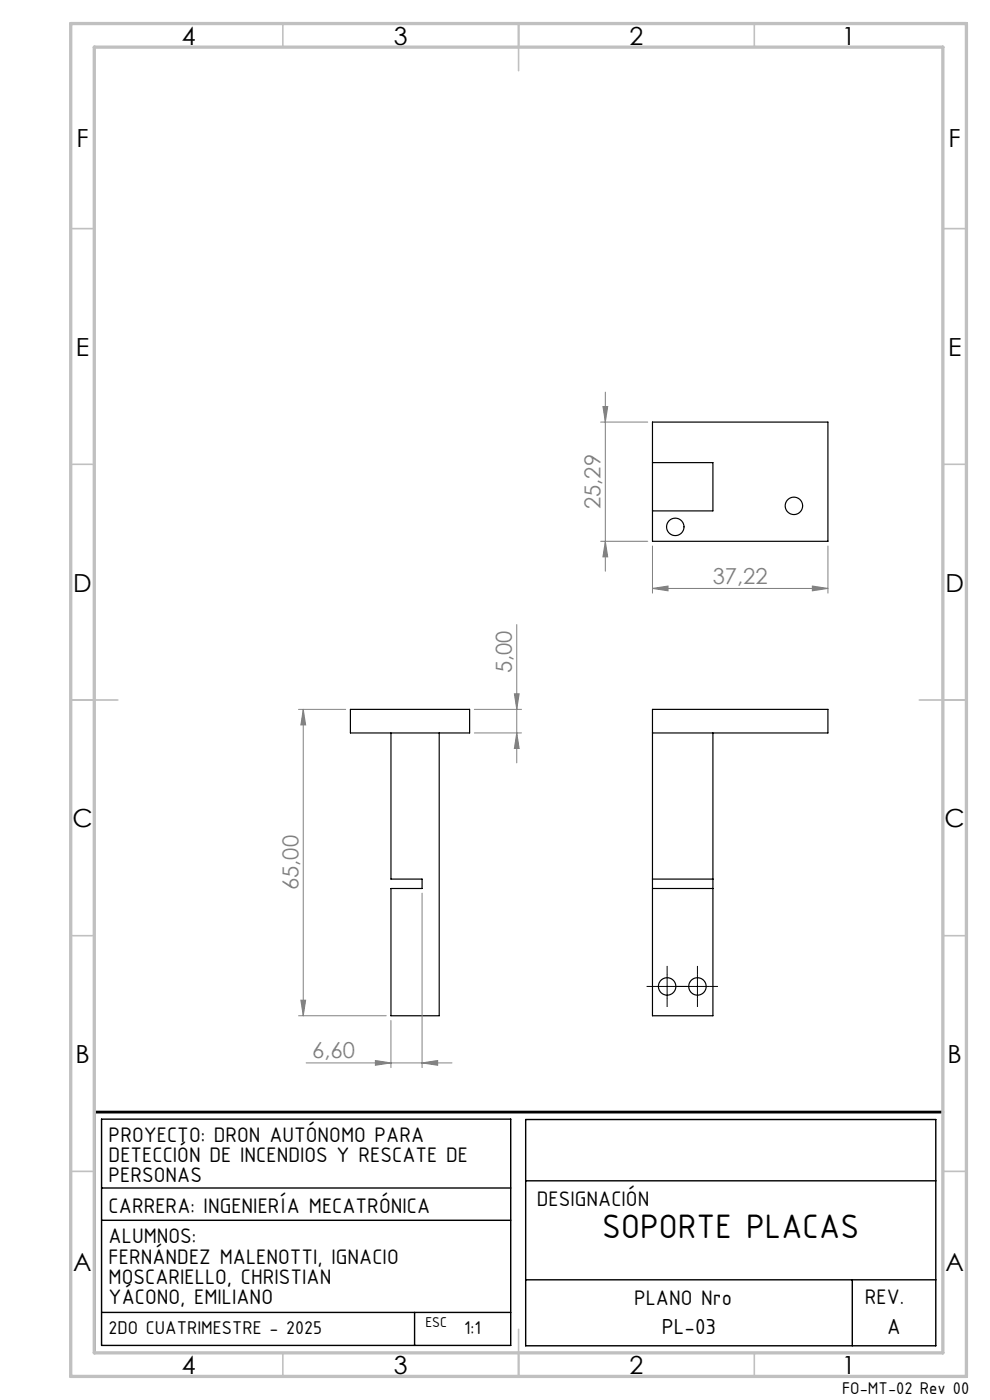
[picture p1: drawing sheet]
<svg xmlns="http://www.w3.org/2000/svg" width="210mm" height="297mm" viewBox="0 0 210 297" stroke-linecap="round" stroke-linejoin="round" font-family="sans-serif">
<g fill="none" stroke="#000" stroke-width=".25">
<path d="M138.4 98.1h12.8v10.3h-12.8M138.4 89.5h37.2v25.3h-37.2zM74.3 150.5h25.3v5h-25.3zM82.9 155.5v31h6.6v2h-6.6v27h10.3v-60M138.4 155.5h37.2v-5h-37.2v65h12.8v-60M138.4 186.5h12.8M138.4 188.5h12.8"/>
<circle cx="143.2" cy="111.8" r="1.85"/>
<circle cx="168.4" cy="107.3" r="1.85"/>
<circle cx="141.5" cy="209.3" r="1.85"/>
<circle cx="147.9" cy="209.3" r="1.85"/>
</g>
<g fill="none" stroke="#808080" stroke-width=".21">
<path d="M127.4 89.5h10M127.9 86.2h1l-.5 3.3zM128.4 83.2v38M127.4 114.8h10M128.4 114.8l.5 3.3h-1zM138.4 115.8v10M175.6 115.8v10M109.6 132.5v29.3M138.4 124.8l3.3-.5v1zM138.4 124.8h37.2M172.3 124.3l3.3 .5-3.3 .5zM63.3 150.5h10"/>
<path d="M64.3 150.5v65M64.3 150.5l.5 3.3h-1zM100.6 155.5h10M100.6 150.5h10M109.1 147.2h1l-.5 3.3zM109.6 155.5l.5 3.3h-1zM89.5 189.5v37M63.3 215.5h18.6M63.8 212.2h1l-.5 3.3zM82.9 216.5v10M64.9 225.5h31M79.6 225l3.3 .5-3.3 .5z"/>
<path d="M89.5 225.5l3.3-.5v1z"/>
</g>
<path d="M139 209.3h-1.8M141.5 211.8v1.8M141.5 206.8v-1.9M144 209.3h1.9M145.4 209.3h-1.8M147.9 211.8v1.8M147.9 206.8v-1.9M150.4 209.3h1.9" fill="none" stroke="#000" stroke-width=".21" stroke-dasharray="15.2 1.3 1.3 1.3" stroke-linecap="butt"/>
<path d="M139 209.3h5M141.5 206.8v5M145.4 209.3h5M147.9 206.8v5" fill="none" stroke="#000" stroke-width=".21"/>
<path d="M21.5 237.4h86.8v48h-86.8zM111.5 237.5h87v48h-87zM21.5 252h86.8M21.5 258.9h86.8M111.5 250.5h87M21.5 278.4h86.8M87.9 278.4v7M111.5 271.5h87M180.8 271.5v14" fill="none" stroke="#000" stroke-width=".3"/>
<path d="M200 235.9h-180v51" fill="none" stroke="#000" stroke-width=".6"/>
<path d="M25 287h175" fill="none" stroke="#c0c0c0" stroke-width=".21"/>
<g fill="none" stroke="#c0c0c0" stroke-width=".35">
<path d="M60 5v5M110 5v10M160 5v5M15 48.5h5M200 48.5h5M15 98.5h5M200 98.5h5M15 148.5h10M195 148.5h10M15 198.5h5M200 198.5h5M15 248.5h5"/>
<path d="M200 248.5h5M60 287v5M110 282v10M160 287v5"/>
</g>
<path d="M15 5h190v287h-190zM20 10h180v277h-180z" fill="none" stroke="#c0c0c0" stroke-width=".7"/>
<g fill="#808080">
<path d="M138.4 124.8l3.3-.5v1zM172.3 124.3l3.3 .5-3.3 .5z"/>
<path d="M89.5 225.5l3.3-.5v1zM79.6 225l3.3 .5-3.3 .5z"/>
<path d="M128.4 114.8l.5 3.3h-1zM127.9 86.2h1l-.5 3.3z"/>
<path d="M109.6 155.5l.5 3.3h-1zM109.1 147.2h1l-.5 3.3z"/>
<path d="M64.3 150.5l.5 3.3h-1zM63.8 212.2h1l-.5 3.3z"/>
</g>
<text font-size="7.8" x="127.8" y="262.7">SOPORTE PLACAS</text>
<g font-size="5.3">
<text x="38.5" y="9.5">4</text>
<text x="83.5" y="9.5">3</text>
<text x="133.6" y="9.5">2</text>
<text x="178.6" y="9.5">1</text>
<text x="16.2" y="31.2">F</text>
<text x="201.2" y="31.2">F</text>
<text x="16.1" y="75.5">E</text>
<text x="201.1" y="75.5">E</text>
<text x="15.5" y="125.5">D</text>
<text x="200.5" y="125.5">D</text>
<text x="15.4" y="175.5">C</text>
<text x="200.4" y="175.5">C</text>
<text x="16" y="225.5">B</text>
<text x="201" y="225.5">B</text>
<text x="15.5" y="269.7">A</text>
<text x="200.5" y="269.7">A</text>
<text x="38.5" y="291.5">4</text>
<text x="83.5" y="291.5">3</text>
<text x="133.6" y="291.5">2</text>
<text x="178.6" y="291.5">1</text>
</g>
<g font-size="5">
<text x="140.4" y="283.1">PL-03</text>
<text x="188.2" y="283.1">A</text>
</g>
<g font-size="4.8">
<text x="23" y="242.2">PROYECTO: DRON AUTÓNOMO PARA</text>
<text x="23" y="246.5">DETECCIÓN DE INCENDIOS Y RESCATE DE</text>
<text x="23" y="250.9">PERSONAS</text>
<text x="23" y="257.4">CARRERA: INGENIERÍA MECATRÓNICA</text>
<text x="113.9" y="255.8">DESIGNACIÓN</text>
<text x="23" y="263.7">ALUMNOS:</text>
<text x="23" y="268">FERNÁNDEZ MALENOTTI, IGNACIO</text>
<text x="23" y="272.4">MOSCARIELLO, CHRISTIAN</text>
<text x="23" y="276.7">YÁCONO, EMILIANO</text>
<text x="134.5" y="276.9">PLANO Nro</text>
<text x="183.5" y="276.7">REV.</text>
</g>
<g font-size="4.7" fill="#808080">
<text x="127.4" y="108" transform="rotate(-90 127.4 108)">25,29</text>
<text x="151.2" y="123.8">37,22</text>
<text x="108.6" y="142.8" transform="rotate(-90 108.6 142.8)">5,00</text>
<text x="63.3" y="188.8" transform="rotate(-90 63.3 188.8)">65,00</text>
<text x="66.2" y="224.5">6,60</text>
</g>
<g font-size="4.2">
<text x="23" y="283.1">2DO CUATRIMESTRE - 2025</text>
<text x="98.5" y="283.1">1:1</text>
</g>
<text font-size="3.9" x="178.6" y="295.8">FO-MT-02 Rev 00</text>
<text font-size="3.3" x="90.2" y="281.5">ESC</text>
</svg>
